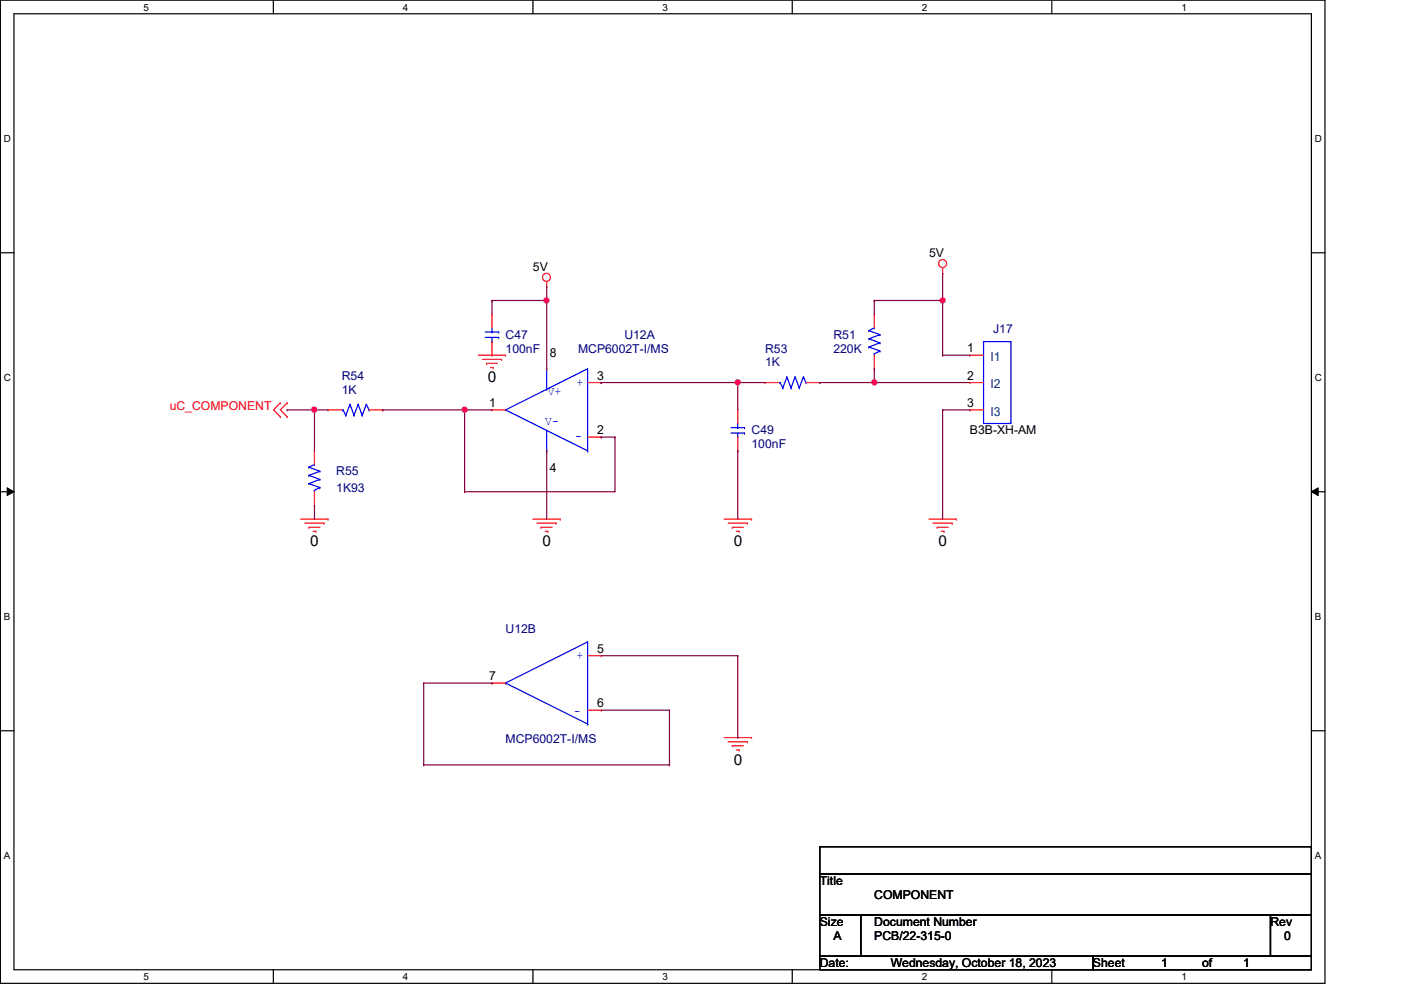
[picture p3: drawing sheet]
<svg xmlns="http://www.w3.org/2000/svg" width="297mm" height="210mm" viewBox="0 0 297 210" stroke-linecap="round" stroke-linejoin="round" font-family="sans-serif">
<path d="M.1 0h280.8v208.5h-280.8zM3 2.9h275v202.7h-275z" fill="none" stroke="#000" stroke-width=".25"/>
<g fill="#fff">
<path d="M30.4 .3h1.2v2.4h-1.2z"/>
<path d="M30.4 205.9h1.2v2.3h-1.2z"/>
</g>
<path d="M58 0v2.9M58 205.6v2.9" fill="none" stroke="#000" stroke-width=".25"/>
<g fill="#fff">
<path d="M85.4 .3h1.2v2.4h-1.2z"/>
<path d="M85.4 205.9h1.2v2.3h-1.2z"/>
</g>
<path d="M113 0v2.9M113 205.6v2.9" fill="none" stroke="#000" stroke-width=".25"/>
<g fill="#fff">
<path d="M140.5 .3h1.1v2.4h-1.1z"/>
<path d="M140.5 205.9h1.1v2.3h-1.1z"/>
</g>
<path d="M168 0v2.9M168 205.6v2.9" fill="none" stroke="#000" stroke-width=".25"/>
<g fill="#fff">
<path d="M195.4 .3h1.2v2.4h-1.2z"/>
<path d="M195.4 205.9h1.2v2.3h-1.2z"/>
</g>
<path d="M223 0v2.9M223 205.6v2.9" fill="none" stroke="#000" stroke-width=".25"/>
<g fill="#fff">
<path d="M250.5 .3h1.1v2.4h-1.1z"/>
<path d="M250.5 205.9h1.1v2.3h-1.1z"/>
<path d="M.8 28.2h1.5v2.4h-1.5z"/>
<path d="M278.8 28.2h1.4v2.4h-1.4z"/>
<path d="M.8 78.9h1.5v2.3h-1.5z"/>
<path d="M278.8 78.9h1.4v2.3h-1.4z"/>
</g>
<path d="M.1 53.6h2.9M278 53.6h2.9" fill="none" stroke="#000" stroke-width=".25"/>
<g fill="#fff">
<path d="M.8 129.6h1.4v2.3h-1.4z"/>
<path d="M278.8 129.6h1.3v2.3h-1.3z"/>
</g>
<path d="M.1 104.3h2.9M278 104.3h2.9" fill="none" stroke="#000" stroke-width=".25"/>
<path d="M1.5 103.4l1.5 .9-1.5 .8zM278 104.3l1.5-.9v1.7z" fill="#000"/>
<path d="M1.5 103.4l1.5 .9-1.5 .8zM278 104.3l1.5-.9v1.7z" fill="none" stroke="#000" stroke-width=".21"/>
<g fill="#fff">
<path d="M.8 180.3h1.4v2.3h-1.4z"/>
<path d="M278.8 180.3h1.3v2.3h-1.3z"/>
</g>
<path d="M.1 154.9h2.9M278 154.9h2.9M173.8 179.5h104.2v5.8h-104.2zM173.8 185.3h104.2v8.7h-104.2zM173.8 194h8.7v8.7h-8.7zM182.5 194h86.9v8.7h-86.9zM269.4 194h8.6v8.7h-8.6zM173.8 202.7h57.9v2.9h-57.9zM231.7 202.7h46.3v2.9h-46.3z" fill="none" stroke="#000" stroke-width=".25"/>
<g fill="none" stroke="#f00" stroke-width=".25">
<path d="M115.9 59.7v1.1M199.9 58h.1M199.9 56.8v1.2M101.4 75.3h5.8M102.3 76.2h4M103.2 77h.1M103.2 77h2.2M104 77.9h.6M104.3 66.6h.1M104.3 75.3h.1M104.3 66.6v2.9M104.3 72.4v2.9"/>
<path d="M104.6 77.9h.1M106.3 76.2h.1M107.2 75.3h.1M115.9 60.8h.1M115.9 78.2h.1M185.4 66.6h.1M185.4 78.2h.1M185.4 66.6v2.9M185.4 75.3v2.9M205.7 75.3h.1M205.7 75.3h2.8M59.4 85.4h.1"/>
<path d="M59.4 88.3h.1M59.4 85.4l-1.4 1.5 1.4 1.4M60.9 85.4h.1M60.9 88.3h.1M60.9 85.4l-1.5 1.5 1.5 1.4M66.7 95.6h.1M66.7 95.6v2.9M69.6 86.9h.1M69.6 86.9h2.9M78.2 86.9h2.9M81.1 86.9h.1M104.3 86.9h.1"/>
<path d="M104.3 86.9h2.9M115.9 95.6h.1M124.6 81.1h2.9M124.6 92.7h2.9M127.5 81.1h.1M127.5 92.7h.1M156.4 86.9h.1M156.4 95.6h.1M156.4 86.9v2.9M156.4 92.7v2.9M162.2 81.1h.1M162.2 81.1h2.9"/>
<path d="M170.9 81.1h2.9M173.8 81.1h.1M205.7 81.1h.1M205.7 86.9h.1M205.7 86.9h2.8M205.7 81.1h2.8M63.8 110.1h5.8M64.6 110.9h4.1M65.5 111.8h.1M65.5 111.8h2.3M66.4 112.6h.6M66.7 107.1h.1"/>
<path d="M66.7 104.3v2.8M67 112.6h.1M68.7 110.9h.1M69.6 110.1h.1M113 110.1h5.8M113.9 110.9h4M114.7 111.8h.1M114.7 111.8h2.3M115.6 112.6h.6M116.2 112.6h.1M117.9 110.9h.1M118.8 110.1h.1"/>
<path d="M153.5 110.1h5.8M154.4 110.9h4.1M155.3 111.8h.1M155.3 111.8h2.3M156.1 112.6h.6M156.7 112.6h.1M158.5 110.9h.1M159.3 110.1h.1M197 110.1h5.8M197.8 110.9h4.1M198.7 111.8h.1M198.7 111.8h2.3"/>
<path d="M199.6 112.6h.5M200.1 112.6h.1M201.9 110.9h.1M202.8 110.1h.1M124.6 139h2.9M127.5 139h.1M104.3 144.8h.1M104.3 144.8h2.9M124.6 150.6h2.9M127.5 150.6h.1M153.5 156.4h5.8M154.4 157.3h4.1"/>
<path d="M155.3 158.1h.1M155.3 158.1h2.3M156.1 159h.6M156.7 159h.1M158.5 157.3h.1M159.3 156.4h.1"/>
<circle cx="115.9" cy="58.8" r=".85"/>
<circle cx="199.8" cy="55.9" r=".85"/>
</g>
<g fill="none" stroke="#00f" stroke-width=".25">
<path d="M102.9 70.4h2.8M102.9 71.5h2.8M104.3 72.4h.1M104.3 70.4h.1M104.3 69.5v.9M104.3 71.5v.9M105.7 70.4h.1M105.7 71.5h.1M115.9 78.2v4.3M166.8 79.9h.1M166.8 79.9l-.8 2.4M166.8 79.9l.9 2.4"/>
<path d="M168.6 79.9h.1M168.6 79.9l-.9 2.4M168.6 79.9l.9 2.4M170.3 79.9h.1M170.3 79.9l-.8 2.4M170.3 79.9l.6 1.2M184.2 73.6h.1M184.2 71.8h.1M184.2 70.1h.1M184.2 73.6l2.4 .8M184.2 71.8l2.4 .9M184.2 70.1l2.4 .9"/>
<path d="M185.4 69.5h.1M185.4 75h.1M185.4 69.5l-1.2 .6M185.4 75v.3M186.6 74.4h.1M186.6 72.7h.1M186.6 71h.1M186.6 74.4l-1.2 .6M186.6 72.7l-2.4 .9M186.6 71l-2.4 .8M208.5 72.4h5.8v17.4h-5.8zM65.5 99.1h.1"/>
<path d="M65.5 99.1l2.3 .8M66.7 98.5h.1M66.7 98.5l-1.2 .6M67.8 99.9h.1M67.8 99.9l-2.3 .9M72.5 86.9h.2M72.7 86.9h.1M72.7 86.9l.6 1.2M73.3 88.1h.1M74.2 85.7h.1M74.2 85.7l-.9 2.4M74.2 85.7l.9 2.4"/>
<path d="M75.1 88.1h.1M75.9 85.7h.1M75.9 85.7l-.8 2.4M75.9 85.7l.9 2.4M76.8 88.1h.1M77.7 85.7h.1M77.7 85.7l-.9 2.4M77.7 85.7l.5 1.2M78.2 86.9h.1M107.2 86.9h.1M107.2 86.9l17.4-8.7v17.4M107.2 86.9l17.4 8.7"/>
<path d="M115.9 82.5h.1M115.9 91.2h.1M115.9 91.2v4.4M124.6 95.6h.1M155 90.7h2.9M155 91.8h2.9M156.4 92.7h.1M156.4 90.7h.1M156.4 89.8v.9M156.4 91.8v.9M157.9 90.7h.1M157.9 91.8h.1"/>
<path d="M165.1 81.1h.3M165.4 81.1h.1M165.4 81.1l.6 1.2M166 82.3h.1M167.7 82.3h.1M169.5 82.3h.1M170.9 81.1h.1M65.5 102.5h.1M65.5 100.8h.1M65.5 102.5l2.3 .9M65.5 100.8l2.3 .8M66.7 104h.1"/>
<path d="M66.7 104v.3M67.8 103.4h.1M67.8 101.6h.1M67.8 103.4l-1.1 .6M67.8 101.6l-2.3 .9M107.2 144.8h.1M107.2 144.8l17.4 8.7M107.2 144.8l17.4-8.7v17.4M124.6 153.5h.1"/>
</g>
<path d="M104.3 63.7h.1M104.3 63.7v2.9M115.9 60.8h.1M115.9 60.8v2.9h-11.6" fill="none" stroke="#800040" stroke-width=".25"/>
<circle cx="115.9" cy="63.7" r=".56" fill="#f0f"/>
<circle cx="115.9" cy="63.7" r=".56" fill="none" stroke="#f0f" stroke-width=".25"/>
<path d="M115.9 63.7h.1M115.9 63.7v14.5M81.1 86.9h.1M81.1 86.9h17.4M98.5 86.9h.1M98.5 86.9v17.4" fill="none" stroke="#800040" stroke-width=".25"/>
<circle cx="98.5" cy="86.9" r=".56" fill="#f0f"/>
<circle cx="98.5" cy="86.9" r=".56" fill="none" stroke="#f0f" stroke-width=".25"/>
<g fill="none" stroke="#800040" stroke-width=".25">
<path d="M199.9 58h.1M199.9 58v5.7M199.9 75.3h.1M199.9 75.3h5.8M98.5 86.9h.1M98.5 86.9h5.8M115.9 95.6h.1M115.9 95.6v14.5M127.5 92.7h.1M127.5 92.7h2.9M130.4 92.7h.1M130.4 92.7v11.6h-31.9"/>
<path d="M98.5 104.3h.1"/>
</g>
<circle cx="199.8" cy="63.7" r=".56" fill="#f0f"/>
<circle cx="199.8" cy="63.7" r=".56" fill="none" stroke="#f0f" stroke-width=".25"/>
<path d="M185.4 63.7h.1M185.4 78.2h.1M185.4 63.7v2.9M185.4 78.2v2.9M185.4 81.1h.1M185.4 81.1h20.3M199.9 86.9h.1M199.9 86.9v23.2M199.9 86.9h5.8" fill="none" stroke="#800040" stroke-width=".25"/>
<circle cx="185.4" cy="81.1" r=".56" fill="#f0f"/>
<circle cx="185.4" cy="81.1" r=".56" fill="none" stroke="#f0f" stroke-width=".25"/>
<path d="M127.5 81.1h.1M127.5 81.1h34.7M156.4 81.1h.1M156.4 95.6h.1M156.4 81.1v5.8M156.4 95.6v14.5M173.8 81.1h.1M173.8 81.1h11.6" fill="none" stroke="#800040" stroke-width=".25"/>
<circle cx="156.4" cy="81.1" r=".56" fill="#f0f"/>
<circle cx="156.4" cy="81.1" r=".56" fill="none" stroke="#f0f" stroke-width=".25"/>
<path d="M185.4 63.7h.1M185.4 63.7h14.5M199.9 63.7h.1M199.9 63.7v11.6M60.9 86.9h.1M60.9 86.9h8.7M66.7 86.9h.1M66.7 86.9v8.7M66.7 107.1h.1M66.7 107.1v3" fill="none" stroke="#800040" stroke-width=".25"/>
<circle cx="66.6" cy="86.9" r=".56" fill="#f0f"/>
<circle cx="66.6" cy="86.9" r=".56" fill="none" stroke="#f0f" stroke-width=".25"/>
<g fill="none" stroke="#800040" stroke-width=".25">
<path d="M127.5 139h28.9M156.4 139h.1M156.4 139v17.4M89.8 144.8h.1M89.8 144.8v17.4M89.8 144.8h14.5M104.3 144.8h.1M127.5 150.6h14.4M141.9 150.6h.1M141.9 150.6v11.6M156.4 156.4h.1M89.8 162.2h.1"/>
<path d="M89.8 162.2h52.1M141.9 162.2h.1"/>
</g>
<circle cx="115.9" cy="63.7" r=".56" fill="#f0f"/>
<circle cx="115.9" cy="63.7" r=".56" fill="none" stroke="#f0f" stroke-width=".25"/>
<circle cx="98.5" cy="86.9" r=".56" fill="#f0f"/>
<circle cx="98.5" cy="86.9" r=".56" fill="none" stroke="#f0f" stroke-width=".25"/>
<circle cx="199.8" cy="63.7" r=".56" fill="#f0f"/>
<circle cx="199.8" cy="63.7" r=".56" fill="none" stroke="#f0f" stroke-width=".25"/>
<circle cx="185.4" cy="81.1" r=".56" fill="#f0f"/>
<circle cx="185.4" cy="81.1" r=".56" fill="none" stroke="#f0f" stroke-width=".25"/>
<circle cx="156.4" cy="81.1" r=".56" fill="#f0f"/>
<circle cx="156.4" cy="81.1" r=".56" fill="none" stroke="#f0f" stroke-width=".25"/>
<circle cx="66.6" cy="86.9" r=".56" fill="#f0f"/>
<circle cx="66.6" cy="86.9" r=".56" fill="none" stroke="#f0f" stroke-width=".25"/>
<g font-size="3.2">
<text x="103.4" y="81">0</text>
<text x="65.8" y="115.8">0</text>
<text x="115" y="115.8">0</text>
<text x="155.6" y="115.8">0</text>
<text x="199" y="115.8">0</text>
<text x="155.6" y="162.1">0</text>
</g>
<g font-size="2.6">
<text x="113" y="57.4">5V</text>
<text x="197" y="54.5">5V</text>
<text x="116.5" y="75.6">8</text>
<text x="205.1" y="74.7">1</text>
<text x="126.6" y="80.5">3</text>
<text x="205.1" y="80.5">2</text>
<text x="103.7" y="86.3">1</text>
<text x="205.1" y="86.3">3</text>
<text x="126.6" y="92">2</text>
<text x="205.7" y="92.1">B3B-XH-AM</text>
<text x="116.5" y="100">4</text>
<text x="126.6" y="138.4">5</text>
<text x="103.7" y="144.2">7</text>
<text x="126.6" y="149.9">6</text>
<text x="173.8" y="187.7">Title</text>
<text x="185.4" y="190.6">COMPONENT</text>
<text x="173.8" y="196.3">Size</text>
<text x="185.4" y="196.3">Document Number</text>
<text x="269.4" y="196.3">Rev</text>
<text x="176.7" y="199.3">A</text>
<text x="185.4" y="199.3">PCB/22-315-0</text>
<text x="272.2" y="199.3">0</text>
<text x="173.8" y="205.1">Date:</text>
<text x="188.8" y="205.1">Wednesday, October 18, 2023</text>
<text x="231.7" y="205.1">Sheet</text>
<text x="246.2" y="205.1">1</text>
<text x="254.9" y="205.1">of</text>
<text x="263.6" y="205.1">1</text>
</g>
<g font-size="2.6" fill="#000080">
<text x="107.2" y="71.8">C47</text>
<text x="132.4" y="71.8">U12A</text>
<text x="176.7" y="71.8">R51</text>
<text x="210.6" y="70.7">J17</text>
<text x="107.2" y="74.8">100nF</text>
<text x="122.6" y="74.8">MCP6002T-I/MS</text>
<text x="162.2" y="74.8">R53</text>
<text x="162.2" y="77.6">1K</text>
<text x="176.7" y="74.8">220K</text>
<text x="72.5" y="80.5">R54</text>
<text x="72.5" y="83.4">1K</text>
<text x="159.3" y="92.1">C49</text>
<text x="159.3" y="95">100nF</text>
<text x="71.3" y="100.8">R55</text>
<text x="71.3" y="104.3">1K93</text>
<text x="107.2" y="134.1">U12B</text>
<text x="107.2" y="157.6">MCP6002T-I/MS</text>
</g>
<g font-size="2.6" fill="#004080">
<text x="210" y="76.5">I1</text>
<text x="210" y="82.3">I2</text>
<text x="210" y="88.1">I3</text>
</g>
<g font-size="2.6" fill="#00f">
<text x="116.2" y="83.7">V+</text>
<text x="122.3" y="81.7">+</text>
<text x="115.6" y="90.1">V-</text>
<text x="122" y="93.3">-</text>
<text x="122.3" y="139.7">+</text>
<text x="121.7" y="151.5">-</text>
</g>
<text font-size="2.6" fill="#f00" x="36" y="86.9">uC_COMPONENT</text>
<g font-size="2.1">
<text x="30.4" y="2.2">5</text>
<text x="85.4" y="2.2">4</text>
<text x="140.5" y="2.2">3</text>
<text x="195.4" y="2.2">2</text>
<text x="250.5" y="2.2">1</text>
<text x=".8" y="30.1">D</text>
<text x="278.8" y="30.1">D</text>
<text x=".8" y="80.8">C</text>
<text x="278.8" y="80.8">C</text>
<text x=".8" y="131.5">B</text>
<text x="278.8" y="131.5">B</text>
<text x=".8" y="182.2">A</text>
<text x="278.8" y="182.2">A</text>
<text x="30.4" y="207.8">5</text>
<text x="85.4" y="207.8">4</text>
<text x="140.5" y="207.8">3</text>
<text x="195.4" y="207.8">2</text>
<text x="250.5" y="207.8">1</text>
</g>
</svg>
